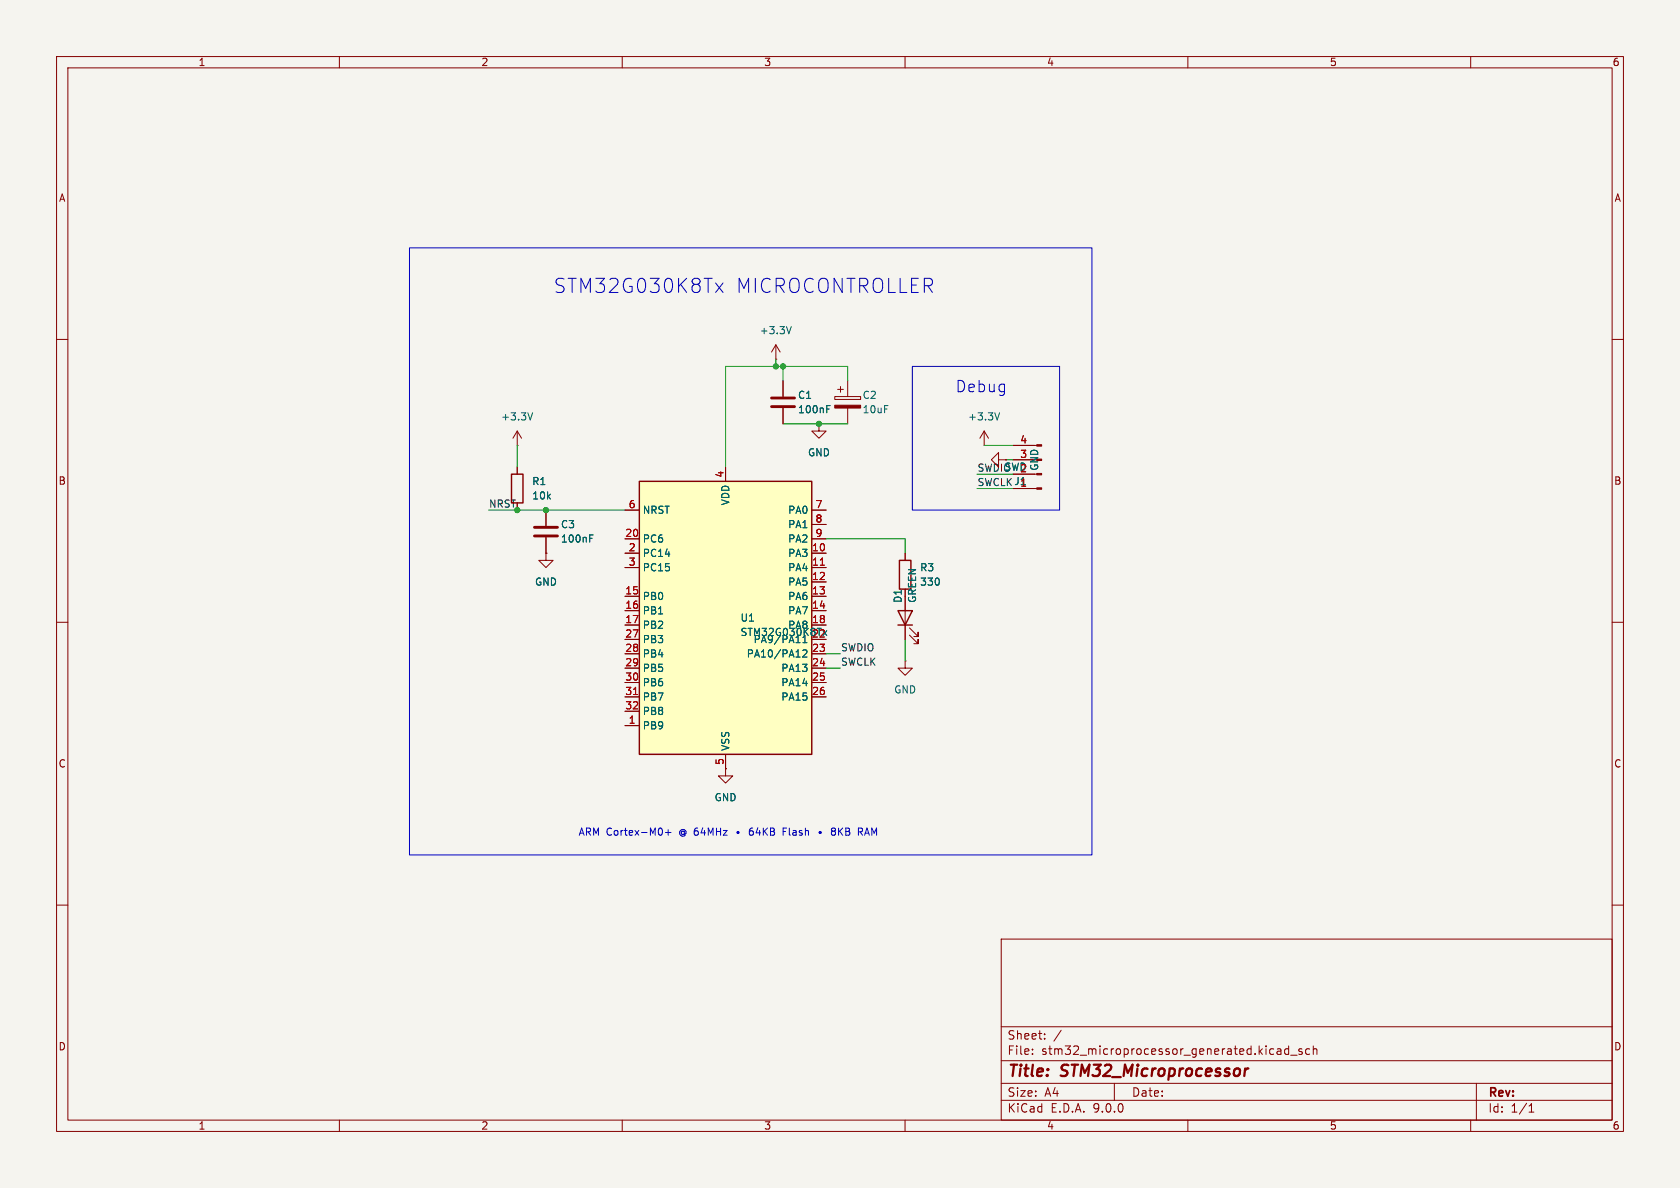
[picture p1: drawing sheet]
<svg xmlns="http://www.w3.org/2000/svg" width="297mm" height="210mm" viewBox="0 0 297 210" stroke-linecap="round" stroke-linejoin="round" font-family="sans-serif">
<path d="M0 0h297v210h-297z" fill="#f5f4ef" stroke="#f5f4ef" stroke-width=".18"/>
<g fill="none" stroke="#840000" stroke-width=".18">
<path d="M10 10h277v190h-277zM12 12h273v186h-273zM60 10v2M110 10v2M160 10v2M210 10v2M260 10v2M10 60h2M285 60h2M10 110h2M160 116.8v1.3h1.3l-1.3 1.3-1.3-1.3h1.3M160 116.8h.1"/>
<path d="M285 110h2M10 160h2M177 166h108v32h-108zM285 160h2M60 198v2M110 198v2M160 198v2M177 194.5h108M177 191.5h108M177 187.5h108M177 181.5h108M182.5 186.3v.1"/>
<path d="M182.5 185.5v.1M184.7 183.6v.1M184.7 182.8v.1M187.6 182.1l-1.3 2M197 191.5v3M210 198v2M226.2 185.4l.3 .2v.8M226.5 186.3l-.5 .1M226.5 185.8h-.5M227.8 185.5l-.4-.1-.3 .3v.4l.1 .2h.6M227.8 184.9v1.5M228.2 186.5h1.1"/>
<path d="M230.2 185.5l-.4-.1-.2 .2 .1 .2 .5 .2v.3h-.6M231.5 185.5l-.4-.1-.3 .3v.4l.2 .2h.5M232.2 185.5l.2-.1 .3 .1 .1 .9M232.2 184.9v1.5M260 198v2M261 191.5v6.5M270.3 196.6h.9M270.3 195.5l.4-.4v1.5"/>
</g>
<path d="M220.7 188.9l-.4 .1" fill="none" stroke="#840000" stroke-width=".4"/>
<path d="M113 85.1h30.5v48.3h-30.5z" fill="#ffffc2"/>
<path d="M90.4 83.8h2.1v5.1h-2.1zM113 85.1h30.5v48.3h-30.5zM159 99.1h2v5h-2zM158.7 108h2.6l-1.3 2.5zM158.7 110.5h2.6" fill="none" stroke="#840000" stroke-width=".25"/>
<g fill="none" stroke="#840000" stroke-width=".18">
<path d="M91.4 78.7h.1M91.4 76.2l-.7 1.3M91.4 76.2l.8 1.3M91.4 76.2v2.5M137.2 63.5h.1M137.2 61l-.8 1.2M137.2 61l.7 1.2M137.2 61v2.5M138.4 67.3v2.8M138.4 72.1v2.8M144.8 74.9v1.3h1.2l-1.2 1.3-1.3-1.3h1.3M144.8 74.9h.1"/>
<path d="M147.6 70.1h4.5v.5h-4.5zM148.1 68.8h1M148.6 68.3v1M149.9 67.3v2.8M149.9 72.1v2.8M174 78.7h.1M174 76.2l-.8 1.3M174 76.2l.8 1.3M174 76.2v2.5M179.1 78.7h4.2M91.4 82.6v1.2M96.5 97.8v1.3h1.3l-1.3 1.2-1.3-1.2h1.3"/>
<path d="M96.5 97.8h.1M96.5 90.2v2.8M96.5 95v2.8M110.5 90.2h2.5M110.5 95.3h2.5M110.5 97.8h2.5M128.3 82.6v2.5M143.5 90.2h2.5M143.5 95.3h2.5M143.5 97.8h2.5M143.5 92.7h2.5M160 97.8v1.3"/>
<path d="M176.5 81.3v-1.3l-1.2 1.3 1.2 1.3v-1.3h1.3M177.8 81.3h.1M179.1 86.4h4.2M179.1 83.8h3.8M179.1 81.3h3.8M110.5 100.3h2.5M110.5 105.4h2.5M110.5 108h2.5M110.5 110.5h2.5M110.5 113h2.5M110.5 115.6h2.5M110.5 118.1h2.5"/>
<path d="M143.5 100.3h2.5M143.5 105.4h2.5M143.5 108h2.5M143.5 110.5h2.5M143.5 113h2.5M143.5 115.6h2.5M143.5 118.1h2.5M143.5 102.9h2.5M160 105.4v7.6M160.8 112.3l1.5 1.5v-.8v.8h-.8M160.8 111l1.5 1.5v-.7v.7h-.8M110.5 120.7h2.5"/>
<path d="M110.5 123.2h2.5M110.5 125.7h2.5M110.5 128.3h2.5M128.3 135.9v1.3h1.2l-1.2 1.2-1.3-1.2h1.3M128.3 135.9h.1M128.3 133.4v2.5M143.5 120.7h2.5M143.5 123.2h2.5"/>
</g>
<path d="M145 99.9h.7M112 122.8h.7" fill="none" stroke="#a90000" stroke-width=".18"/>
<path d="M139.9 57.7l-.4 1.3M94.2 73l-.5 1.2M146.2 72.3h.4M146.2 71.7h.6M176.7 73l-.4 1.2M104.3 95.2h.4M104.3 94.6h.6M141.9 113.6h.8M141.9 115l.5-.1 .3 .3-.8 .9h.8M142.3 112.3v1.3M145.5 111.5l.7 .8M146.2 111.5l-.7 .8" fill="none" stroke="#006464" stroke-width=".18"/>
<g fill="#840000" stroke="#840000" stroke-width=".18">
<path d="M183.3 86.2h.8v.3h-.8z"/>
<path d="M183.3 83.7h.8v.2h-.8z"/>
<path d="M183.3 78.6h.8v.3h-.8z"/>
<path d="M147.6 71.6h4.5v.5h-4.5z"/>
</g>
<path d="M136.4 70.4h4.1M136.4 71.9h4.1M94.5 93.2h4.1M94.5 94.7h4.1" fill="none" stroke="#840000" stroke-width=".51"/>
<g fill="none" stroke="#009600" stroke-width=".18">
<path d="M91.4 78.7v3.9M137.2 63.5v1.3M138.4 64.8v2.5M138.4 74.9h11.5M149.9 67.3v-2.5h-21.6v17.8M174 78.7h5.1M86.4 90.2h24.1M146 95.3h14v2.5M172.7 83.8h6.4M172.7 86.4h6.4M177.8 81.3h1.3M146 115.6h2.6"/>
<path d="M146 118.1h2.6M160 113v3.8"/>
</g>
<g fill="none" stroke="#0000c2" stroke-width=".18">
<path d="M72.4 43.8h120.6v107.3h-120.6zM126.5 50l1.3 1.7M127.8 50l-1.3 1.7M161.3 64.8h26v25.4h-26zM117 146.5l.1 .4-.1 .6M117.7 147.2h.9M118.1 146.7v.9M138.5 147h.4M139.1 146.4h-.6v1.2M144.9 147v.3M144.9 147.2l.1 .1M144.9 147.3h.1"/>
<path d="M145 147v.3M145 147l-.1 .1M145 147l.1 .1M145 147h-.1M145 147h.1M145.1 147.2l-.1 .1M145.1 147.3h-.1M151.8 146.4h.4l.3 .2-.1 .4h-.6M152.1 147l.4 .6"/>
</g>
<g fill="#009600" stroke="#009600" stroke-width=".18">
<circle cx="138.4" cy="64.8" r=".46"/>
<circle cx="137.2" cy="64.8" r=".46"/>
<circle cx="144.8" cy="74.9" r=".46"/>
<circle cx="91.4" cy="90.2" r=".46"/>
<circle cx="96.5" cy="90.2" r=".46"/>
</g>
<g font-size="3.5" fill="#0000c2">
<text x="97.8" y="52">STM32G030K8Tx</text>
<text x="130.1" y="52">MICROCONTROLLER</text>
</g>
<text font-size="2.8" fill="#0000c2" x="168.9" y="69.6">Debug</text>
<g font-size="2.8" fill="#840000">
<text x="178" y="190.9">Title:</text>
<text x="187.7" y="190.9">STM32_Microprocessor</text>
</g>
<g font-size="2.1" fill="#840000">
<text x="178" y="184">Sheet:</text>
<text x="178" y="186.7">File:</text>
<text x="184.1" y="186.7">stm32_microprocessor_generated.kicad_sch</text>
<text x="178" y="196.9">KiCad</text>
<text x="178" y="194.1">Size:</text>
<text x="184.7" y="194.1">A4</text>
<text x="185.7" y="196.9">E.D.A.</text>
<text x="193.3" y="196.9">9.0.0</text>
<text x="200" y="194.1">Date:</text>
<text x="263" y="194.3">Rev:</text>
<text x="263" y="196.9">Id:</text>
<text x="267.1" y="196.9">1/1</text>
</g>
<g font-size="1.8" fill="#840000">
<text x="35" y="11.9">1</text>
<text x="85" y="11.9">2</text>
<text x="135" y="11.9">3</text>
<text x="185" y="11.9">4</text>
<text x="235" y="11.9">5</text>
<text x="285" y="11.9">6</text>
<text x="10.3" y="35.9">A</text>
<text x="285.3" y="35.9">A</text>
<text x="10.3" y="85.9">B</text>
<text x="86.4" y="89.8">NRST</text>
<text x="285.3" y="85.9">B</text>
<text x="10.3" y="135.9">C</text>
<text x="285.3" y="135.9">C</text>
<text x="10.3" y="185.9">D</text>
<text x="285.3" y="185.9">D</text>
<text x="35" y="199.9">1</text>
<text x="85" y="199.9">2</text>
<text x="135" y="199.9">3</text>
<text x="185" y="199.9">4</text>
<text x="235" y="199.9">5</text>
<text x="285" y="199.9">6</text>
</g>
<g font-size="1.8" fill="#006464">
<text x="134.2" y="59.3">+3.3V</text>
<text x="141" y="70.7">C1</text>
<text x="152.4" y="70.7">C2</text>
<text x="88.5" y="74.5">+3.3V</text>
<text x="141" y="73.3">100nF</text>
<text x="152.4" y="73.3">10uF</text>
<text x="171" y="74.5">+3.3V</text>
<text x="142.7" y="80.9">GND</text>
<text x="177.5" y="83.4">SWD</text>
<text x="183.7" y="83.3" transform="rotate(-90 183.7 83.3)">GND</text>
<text x="94" y="86">R1</text>
<text x="94" y="88.5">10k</text>
<text x="129.1" y="89.4" transform="rotate(-90 129.1 89.4)">VDD</text>
<text x="179.2" y="86">J1</text>
<text x="99.1" y="93.6">C3</text>
<text x="113.5" y="91">NRST</text>
<text x="139.2" y="91">PA0</text>
<text x="139.2" y="93.6">PA1</text>
<text x="99.1" y="96.1">100nF</text>
<text x="113.5" y="96.1">PC6</text>
<text x="113.5" y="98.7">PC14</text>
<text x="113.5" y="101.2">PC15</text>
<text x="139.2" y="96.1">PA2</text>
<text x="139.2" y="98.7">PA3</text>
<text x="139.2" y="101.2">PA4</text>
<text x="162.6" y="101.2">R3</text>
<text x="94.5" y="103.7">GND</text>
<text x="113.5" y="106.3">PB0</text>
<text x="139.2" y="103.7">PA5</text>
<text x="139.2" y="106.3">PA6</text>
<text x="159.6" y="106.7" transform="rotate(-90 159.6 106.7)">D1</text>
<text x="162.2" y="106.7" transform="rotate(-90 162.2 106.7)">GREEN</text>
<text x="162.6" y="103.7">330</text>
<text x="113.5" y="108.8">PB1</text>
<text x="113.5" y="111.4">PB2</text>
<text x="113.5" y="113.9">PB3</text>
<text x="130.8" y="110.1">U1</text>
<text x="130.8" y="112.6">STM32G030K8Tx</text>
<text x="133.1" y="113.9">PA9/PA11</text>
<text x="139.2" y="108.8">PA7</text>
<text x="139.2" y="111.4">PA8</text>
<text x="113.5" y="116.4">PB4</text>
<text x="113.5" y="119">PB5</text>
<text x="131.9" y="116.4">PA10/PA12</text>
<text x="138" y="119">PA13</text>
<text x="113.5" y="121.5">PB6</text>
<text x="113.5" y="124.1">PB7</text>
<text x="138" y="121.5">PA14</text>
<text x="138" y="124.1">PA15</text>
<text x="158" y="122.8">GND</text>
<text x="113.5" y="126.6">PB8</text>
<text x="113.5" y="129.1">PB9</text>
<text x="129.1" y="132.8" transform="rotate(-90 129.1 132.8)">VSS</text>
<text x="126.2" y="141.8">GND</text>
</g>
<g font-size="1.8" fill="#0f0f0f">
<text x="172.7" y="83.5">SWDIO</text>
<text x="172.7" y="86">SWCLKJ1</text>
<text x="148.6" y="117.8">SWCLK</text>
<text x="148.6" y="115.2">SWDIO</text>
</g>
<g font-size="1.8" fill="#a90000">
<text x="180.3" y="83.6">2</text>
<text x="180.3" y="81">3</text>
<text x="180.3" y="78.5">4</text>
<text x="111.1" y="89.9">6</text>
<text x="128" y="84.5" transform="rotate(-90 128 84.5)">4</text>
<text x="144.1" y="89.9">7</text>
<text x="180.3" y="86.1">1</text>
<text x="110.4" y="95">20</text>
<text x="144.1" y="92.5">8</text>
<text x="144.1" y="95">9</text>
<text x="111.1" y="97.5">2</text>
<text x="111.1" y="100.1">3</text>
<text x="143.5" y="97.5">10</text>
<text x="143.5" y="100.1">11</text>
<text x="110.4" y="105.2">15</text>
<text x="110.4" y="107.7">16</text>
<text x="143.5" y="102.6">12</text>
<text x="143.5" y="105.2">13</text>
<text x="143.5" y="107.7">14</text>
<text x="110.4" y="110.2">17</text>
<text x="110.4" y="112.8">27</text>
<text x="143.5" y="110.2">18</text>
<text x="143.5" y="112.8">22</text>
<text x="110.4" y="115.3">28</text>
<text x="110.4" y="117.9">29</text>
<text x="143.5" y="115.3">23</text>
<text x="143.5" y="117.9">24</text>
<text x="110.4" y="120.4">30</text>
<text x="110.4" y="122.9">31</text>
<text x="110.4" y="125.5">32</text>
<text x="143.5" y="120.4">25</text>
<text x="143.5" y="122.9">26</text>
<text x="111.1" y="128">1</text>
<text x="128" y="135.3" transform="rotate(-90 128 135.3)">5</text>
</g>
<g font-size="1.8" fill="#0000c2">
<text x="102.2" y="147.9">ARM Cortex-M0+</text>
<text x="120.2" y="147.9">@ 64MHz</text>
<text x="130.4" y="147.9">þÿ &quot;64KB</text>
<text x="139.3" y="147.9">Flash</text>
<text x="145.5" y="147.9">þÿ &quot;8KB</text>
<text x="153.2" y="147.9">RAM</text>
</g>
</svg>
